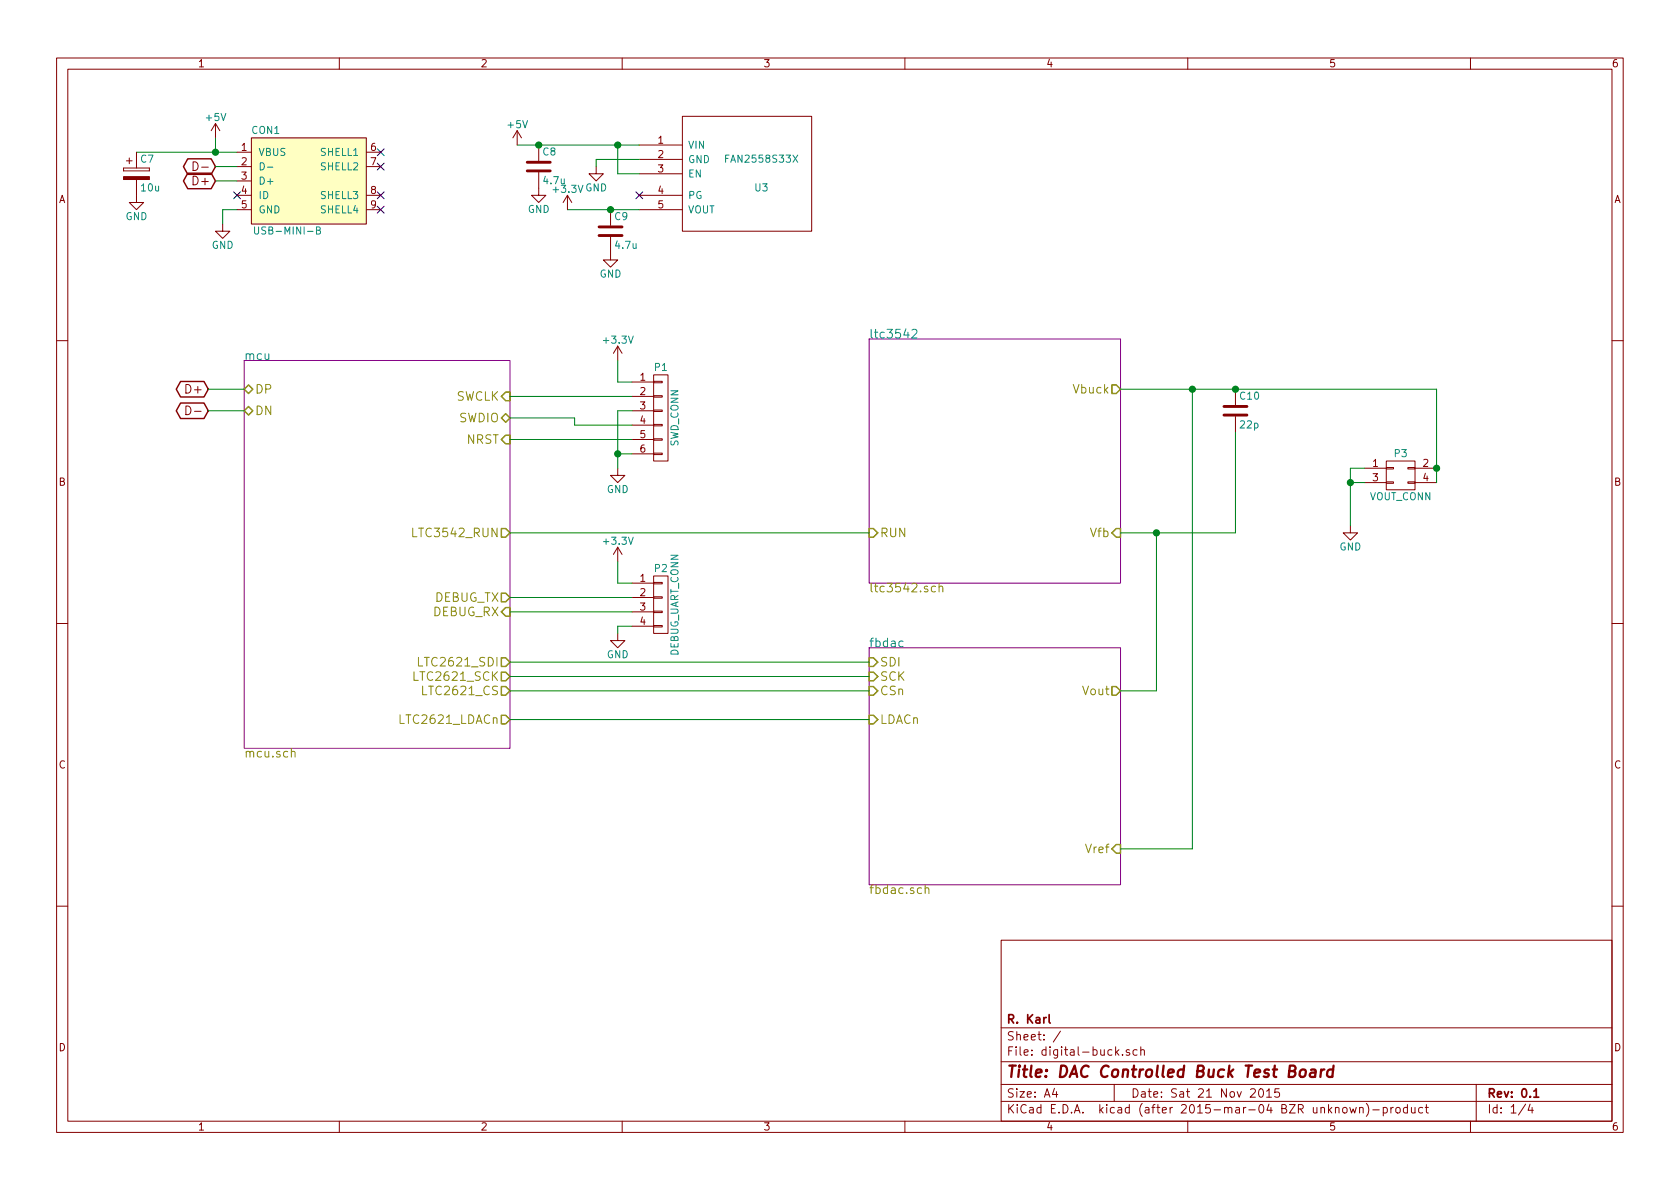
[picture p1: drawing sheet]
EESchema Schematic File Version 2
LIBS:power
LIBS:device
LIBS:transistors
LIBS:conn
LIBS:linear
LIBS:regul
LIBS:74xx
LIBS:cmos4000
LIBS:adc-dac
LIBS:memory
LIBS:xilinx
LIBS:special
LIBS:microcontrollers
LIBS:dsp
LIBS:microchip
LIBS:analog_switches
LIBS:motorola
LIBS:texas
LIBS:intel
LIBS:audio
LIBS:interface
LIBS:digital-audio
LIBS:philips
LIBS:display
LIBS:cypress
LIBS:siliconi
LIBS:opto
LIBS:atmel
LIBS:contrib
LIBS:valves
LIBS:bce
LIBS:stm32
LIBS:digital-buck-cache
EELAYER 25 0
EELAYER END
$Descr A4 11693 8268
encoding utf-8
Sheet 1 4
Title "DAC Controlled Buck Test Board"
Date "Sat 21 Nov 2015"
Rev "0.1"
Comp "R. Karl"
Comment1 ""
Comment2 ""
Comment3 ""
Comment4 ""
$EndDescr
$Comp
L USB-MINI-B CON1
U 1 1
P 2150 1250
F 0 "CON1" H 1850 1600 50  0000 C CNN
F 1 "USB-MINI-B" H 2000 900 50  0000 C CNN
F 2 "Connect:USB_Mini-B" H 2150 1150 50  0001 C CNN
F 3 "" H 2150 1150 50  0000 C CNN
	1    2150 1250
	1    0    0    -1  
$EndComp
$Sheet
S 1700 2500 1850 2700
U 564FE188
F0 "mcu" 60
F1 "mcu.sch" 60
F2 "NRST" I R 3550 3050 60 
F3 "SWDIO" B R 3550 2900 60 
F4 "SWCLK" I R 3550 2750 60 
F5 "DP" B L 1700 2700 60 
F6 "DN" B L 1700 2850 60 
F7 "LTC3542_RUN" O R 3550 3700 60 
F8 "LTC2621_CS" O R 3550 4800 60 
F9 "LTC2621_SCK" O R 3550 4700 60 
F10 "LTC2621_SDI" O R 3550 4600 60 
F11 "LTC2621_LDACn" O R 3550 5000 60 
F12 "DEBUG_RX" I R 3550 4250 60 
F13 "DEBUG_TX" O R 3550 4150 60 
$EndSheet
$Comp
L +5V #PWR2
U 1 1
P 1500 950
F 0 "#PWR2" H 1500 800 50  0001 C CNN
F 1 "+5V" H 1500 1090 50  0000 C CNN
F 2 "" H 1500 950 60  0000 C CNN
F 3 "" H 1500 950 60  0000 C CNN
	1    1500 950 
	1    0    0    -1  
$EndComp
Wire Wire Line
	1500 1050 1500 950 
Wire Wire Line
	950  1050 1650 1050
Text GLabel 1500 1150 0    60   BiDi ~ 0
D-
Text GLabel 1500 1250 0    60   BiDi ~ 0
D+
Wire Wire Line
	1500 1250 1650 1250
Wire Wire Line
	1500 1150 1650 1150
NoConn ~ 1650 1350
$Comp
L GND #PWR3
U 1 1
P 1550 1550
F 0 "#PWR3" H 1550 1300 50  0001 C CNN
F 1 "GND" H 1550 1400 50  0000 C CNN
F 2 "" H 1550 1550 60  0000 C CNN
F 3 "" H 1550 1550 60  0000 C CNN
	1    1550 1550
	1    0    0    -1  
$EndComp
Wire Wire Line
	1550 1550 1550 1450
Wire Wire Line
	1550 1450 1650 1450
NoConn ~ 2650 1450
NoConn ~ 2650 1350
NoConn ~ 2650 1150
NoConn ~ 2650 1050
Text GLabel 1450 2700 0    60   BiDi ~ 0
D+
Text GLabel 1450 2850 0    60   BiDi ~ 0
D-
Wire Wire Line
	1450 2700 1700 2700
Wire Wire Line
	1450 2850 1700 2850
$Comp
L CONN_01X06 P1
U 1 1
P 4600 2900
F 0 "P1" H 4600 3250 50  0000 C CNN
F 1 "SWD_CONN" V 4700 2900 50  0000 C CNN
F 2 "Pin_Headers:Pin_Header_Straight_1x06" H 4600 2900 60  0001 C CNN
F 3 "" H 4600 2900 60  0000 C CNN
	1    4600 2900
	1    0    0    -1  
$EndComp
$Comp
L +3.3V #PWR9
U 1 1
P 4300 2500
F 0 "#PWR9" H 4300 2350 50  0001 C CNN
F 1 "+3.3V" H 4300 2640 50  0000 C CNN
F 2 "" H 4300 2500 60  0000 C CNN
F 3 "" H 4300 2500 60  0000 C CNN
	1    4300 2500
	1    0    0    -1  
$EndComp
Wire Wire Line
	4300 2500 4300 2650
Wire Wire Line
	4300 2650 4400 2650
Wire Wire Line
	3550 3050 4400 3050
Wire Wire Line
	3550 2900 4000 2900
Wire Wire Line
	4000 2900 4000 2950
Wire Wire Line
	4000 2950 4400 2950
Wire Wire Line
	3550 2750 4400 2750
$Comp
L GND #PWR10
U 1 1
P 4300 3250
F 0 "#PWR10" H 4300 3000 50  0001 C CNN
F 1 "GND" H 4300 3100 50  0000 C CNN
F 2 "" H 4300 3250 60  0000 C CNN
F 3 "" H 4300 3250 60  0000 C CNN
	1    4300 3250
	1    0    0    -1  
$EndComp
Wire Wire Line
	4300 2850 4300 3250
Wire Wire Line
	4300 3150 4400 3150
Wire Wire Line
	4300 2850 4400 2850
Connection ~ 4300 3150
$Comp
L FAN2558S33X U3
U 1 1
P 5200 1200
F 0 "U3" H 5300 1100 50  0000 C CNN
F 1 "FAN2558S33X" H 5300 1300 50  0000 C CNN
F 2 "Housings_SOT-23_SOT-143_TSOT-6:SOT-23-5" H 5200 850 50  0001 C CNN
F 3 "DOCUMENTATION" H 5200 1500 50  0001 C CNN
	1    5200 1200
	1    0    0    -1  
$EndComp
$Comp
L GND #PWR1
U 1 1
P 950 1350
F 0 "#PWR1" H 950 1100 50  0001 C CNN
F 1 "GND" H 950 1200 50  0000 C CNN
F 2 "" H 950 1350 60  0000 C CNN
F 3 "" H 950 1350 60  0000 C CNN
	1    950  1350
	1    0    0    -1  
$EndComp
$Comp
L CP C7
U 1 1
P 950 1200
F 0 "C7" H 975 1300 50  0000 L CNN
F 1 "10u" H 975 1100 50  0000 L CNN
F 2 "Capacitors_Tantalum_SMD:TantalC_SizeA_EIA-3216_Reflow" H 988 1050 30  0001 C CNN
F 3 "" H 950 1200 60  0000 C CNN
	1    950  1200
	1    0    0    -1  
$EndComp
Connection ~ 1500 1050
$Comp
L C C8
U 1 1
P 3750 1150
F 0 "C8" H 3775 1250 50  0000 L CNN
F 1 "4.7u" H 3775 1050 50  0000 L CNN
F 2 "Capacitors_SMD:C_0603" H 3788 1000 30  0001 C CNN
F 3 "" H 3750 1150 60  0000 C CNN
	1    3750 1150
	1    0    0    -1  
$EndComp
$Comp
L GND #PWR5
U 1 1
P 3750 1300
F 0 "#PWR5" H 3750 1050 50  0001 C CNN
F 1 "GND" H 3750 1150 50  0000 C CNN
F 2 "" H 3750 1300 60  0000 C CNN
F 3 "" H 3750 1300 60  0000 C CNN
	1    3750 1300
	1    0    0    -1  
$EndComp
$Comp
L GND #PWR7
U 1 1
P 4150 1150
F 0 "#PWR7" H 4150 900 50  0001 C CNN
F 1 "GND" H 4150 1000 50  0000 C CNN
F 2 "" H 4150 1150 60  0000 C CNN
F 3 "" H 4150 1150 60  0000 C CNN
	1    4150 1150
	1    0    0    -1  
$EndComp
Wire Wire Line
	4150 1150 4150 1100
Wire Wire Line
	4150 1100 4450 1100
Wire Wire Line
	3600 1000 4450 1000
$Comp
L +5V #PWR4
U 1 1
P 3600 1000
F 0 "#PWR4" H 3600 850 50  0001 C CNN
F 1 "+5V" H 3600 1140 50  0000 C CNN
F 2 "" H 3600 1000 60  0000 C CNN
F 3 "" H 3600 1000 60  0000 C CNN
	1    3600 1000
	1    0    0    -1  
$EndComp
Connection ~ 3750 1000
NoConn ~ 4450 1350
Wire Wire Line
	4450 1200 4300 1200
Wire Wire Line
	4300 1200 4300 1000
Connection ~ 4300 1000
$Comp
L C C9
U 1 1
P 4250 1600
F 0 "C9" H 4275 1700 50  0000 L CNN
F 1 "4.7u" H 4275 1500 50  0000 L CNN
F 2 "Capacitors_SMD:C_0603" H 4288 1450 30  0001 C CNN
F 3 "" H 4250 1600 60  0000 C CNN
	1    4250 1600
	1    0    0    -1  
$EndComp
$Comp
L GND #PWR8
U 1 1
P 4250 1750
F 0 "#PWR8" H 4250 1500 50  0001 C CNN
F 1 "GND" H 4250 1600 50  0000 C CNN
F 2 "" H 4250 1750 60  0000 C CNN
F 3 "" H 4250 1750 60  0000 C CNN
	1    4250 1750
	1    0    0    -1  
$EndComp
Wire Wire Line
	3950 1450 4450 1450
$Comp
L +3.3V #PWR6
U 1 1
P 3950 1450
F 0 "#PWR6" H 3950 1300 50  0001 C CNN
F 1 "+3.3V" H 3950 1590 50  0000 C CNN
F 2 "" H 3950 1450 60  0000 C CNN
F 3 "" H 3950 1450 60  0000 C CNN
	1    3950 1450
	1    0    0    -1  
$EndComp
Connection ~ 4250 1450
$Sheet
S 6050 2350 1750 1700
U 56509C9C
F0 "ltc3542" 60
F1 "ltc3542.sch" 60
F2 "Vfb" I R 7800 3700 60 
F3 "RUN" I L 6050 3700 60 
F4 "Vbuck" O R 7800 2700 60 
$EndSheet
Wire Wire Line
	6050 3700 3550 3700
$Sheet
S 6050 4500 1750 1650
U 5650AC03
F0 "fbdac" 60
F1 "fbdac.sch" 60
F2 "Vref" I R 7800 5900 60 
F3 "LDACn" I L 6050 5000 60 
F4 "Vout" O R 7800 4800 60 
F5 "SDI" I L 6050 4600 60 
F6 "SCK" I L 6050 4700 60 
F7 "CSn" I L 6050 4800 60 
$EndSheet
Wire Wire Line
	7800 3700 8600 3700
Wire Wire Line
	8050 3700 8050 4800
Wire Wire Line
	8050 4800 7800 4800
Wire Wire Line
	7800 2700 10000 2700
Wire Wire Line
	8300 2700 8300 5900
Wire Wire Line
	8300 5900 7800 5900
Wire Wire Line
	3550 5000 6050 5000
Wire Wire Line
	3550 4800 6050 4800
Wire Wire Line
	3550 4700 6050 4700
Wire Wire Line
	3550 4600 6050 4600
$Comp
L CONN_01X04 P2
U 1 1
P 4600 4200
F 0 "P2" H 4600 4450 50  0000 C CNN
F 1 "DEBUG_UART_CONN" V 4700 4200 50  0000 C CNN
F 2 "Pin_Headers:Pin_Header_Straight_1x04" H 4600 4200 60  0001 C CNN
F 3 "" H 4600 4200 60  0000 C CNN
	1    4600 4200
	1    0    0    -1  
$EndComp
Wire Wire Line
	3550 4150 4400 4150
Wire Wire Line
	3550 4250 4400 4250
$Comp
L +3.3V #PWR11
U 1 1
P 4300 3900
F 0 "#PWR11" H 4300 3750 50  0001 C CNN
F 1 "+3.3V" H 4300 4040 50  0000 C CNN
F 2 "" H 4300 3900 60  0000 C CNN
F 3 "" H 4300 3900 60  0000 C CNN
	1    4300 3900
	1    0    0    -1  
$EndComp
Wire Wire Line
	4300 3900 4300 4050
Wire Wire Line
	4300 4050 4400 4050
$Comp
L GND #PWR12
U 1 1
P 4300 4400
F 0 "#PWR12" H 4300 4150 50  0001 C CNN
F 1 "GND" H 4300 4250 50  0000 C CNN
F 2 "" H 4300 4400 60  0000 C CNN
F 3 "" H 4300 4400 60  0000 C CNN
	1    4300 4400
	1    0    0    -1  
$EndComp
Wire Wire Line
	4300 4400 4300 4350
Wire Wire Line
	4300 4350 4400 4350
$Comp
L C C10
U 1 1
P 8600 2850
F 0 "C10" H 8625 2950 50  0000 L CNN
F 1 "22p" H 8625 2750 50  0000 L CNN
F 2 "Capacitors_SMD:C_0603" H 8638 2700 30  0001 C CNN
F 3 "" H 8600 2850 60  0000 C CNN
	1    8600 2850
	1    0    0    -1  
$EndComp
Wire Wire Line
	8600 3700 8600 3000
Connection ~ 8050 3700
Connection ~ 8300 2700
$Comp
L CONN_02X02 P3
U 1 1
P 9750 3300
F 0 "P3" H 9750 3450 50  0000 C CNN
F 1 "VOUT_CONN" H 9750 3150 50  0000 C CNN
F 2 "Pin_Headers:Pin_Header_Straight_2x02" H 9750 2100 60  0001 C CNN
F 3 "" H 9750 2100 60  0000 C CNN
	1    9750 3300
	1    0    0    -1  
$EndComp
$Comp
L GND #PWR13
U 1 1
P 9400 3650
F 0 "#PWR13" H 9400 3400 50  0001 C CNN
F 1 "GND" H 9400 3500 50  0000 C CNN
F 2 "" H 9400 3650 60  0000 C CNN
F 3 "" H 9400 3650 60  0000 C CNN
	1    9400 3650
	1    0    0    -1  
$EndComp
Wire Wire Line
	9400 3250 9400 3650
Wire Wire Line
	9400 3350 9500 3350
Wire Wire Line
	9400 3250 9500 3250
Connection ~ 9400 3350
Wire Wire Line
	10000 2700 10000 3350
Connection ~ 8600 2700
Connection ~ 10000 3250
$EndSCHEMATC
